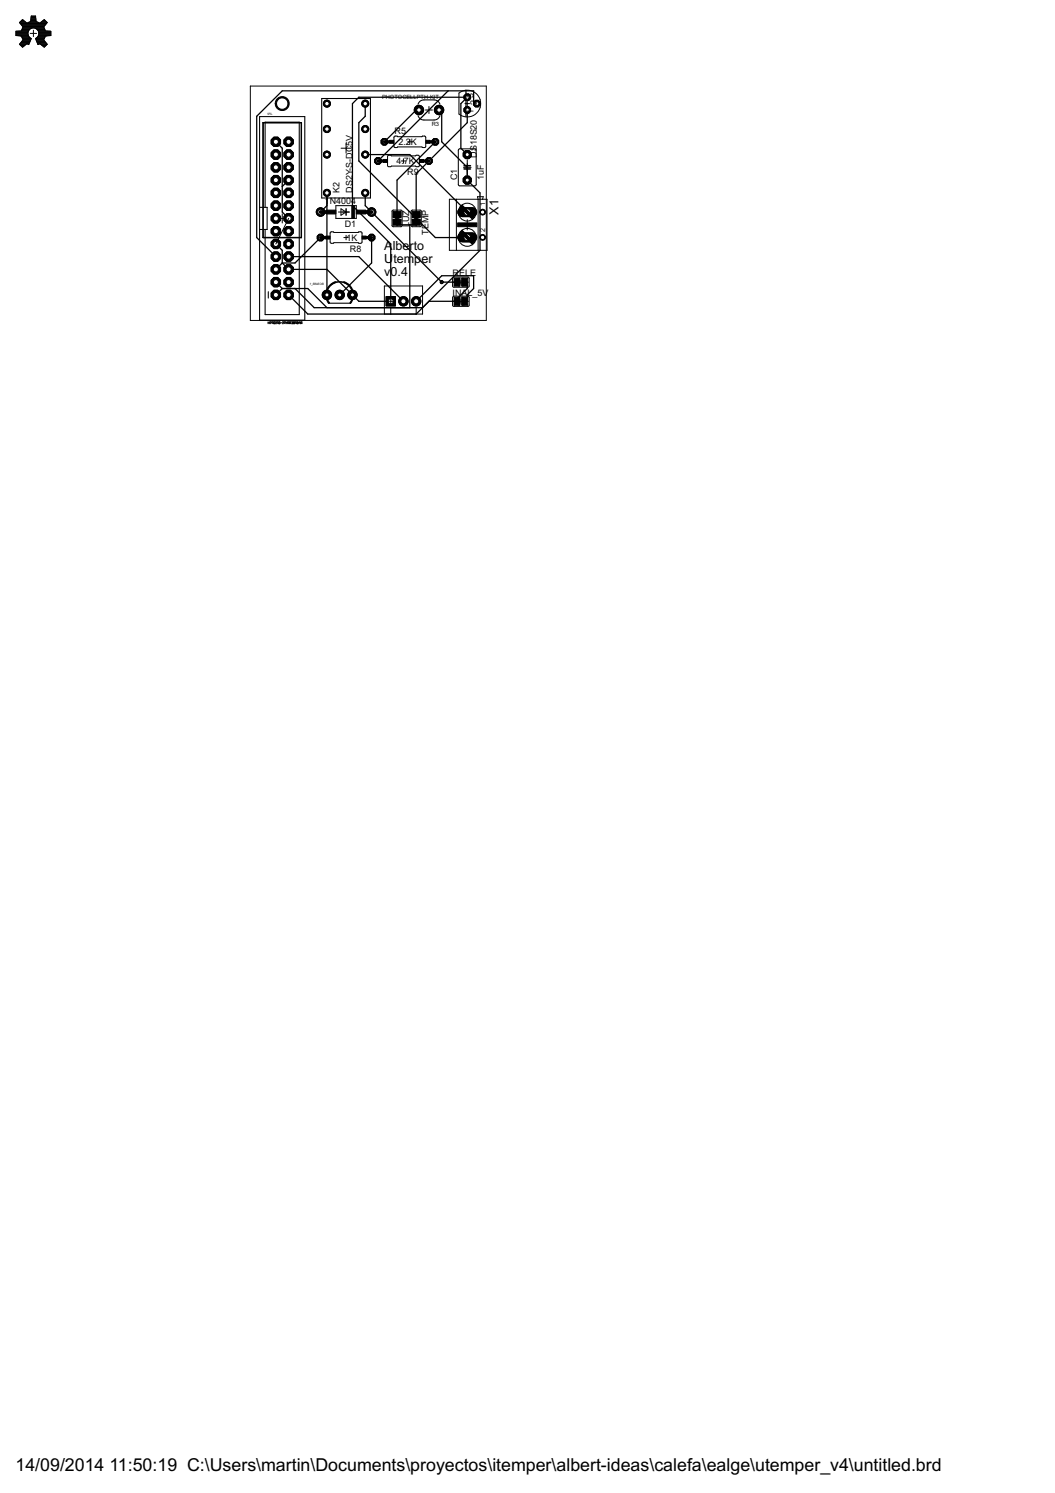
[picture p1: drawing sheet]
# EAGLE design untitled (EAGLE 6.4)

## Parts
BC548B_1  TRANSISTOR_NPNTO-92-AMMO  [TO-92-AMMO]
C1  1uF  C5/3.5  [C5B3.5]
D1  1N4004  [DO41-10]
DS18S20  18S20  [TO-92]
INAL_5V  SJ  [SJ]
JP1  M03POLAR  [MOLEX-1X3]
JP2  RASPBERRYPI-GPIOPTH  [2X13-SHROUDED]
K2  DS2Y-S-DC5V  [DS2Y]
LUZ  SJ  [SJ]
R3  PHOTOCELLPTH-KIT  [PHOTOCELL-KIT]
R5  2.2K  R-EU_0207/10  [0207/10]
R8  1K  R-EU_0207/10  [0207/10]
R9  4.7K  R-EU_0207/10  [0207/10]
RELE  SJ  [SJ]
TEMP  SJ  [SJ]
X1  AK500/2  [AK500/2]

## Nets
+3V3: JP2.1(3.3V) LUZ.2 TEMP.2
+5V: INAL_5V.1 JP2.2(5V) RELE.2
GND: BC548B_1.1(E) C1.2 DS18S20.3(GND) JP1.1 JP2.20(GND)
GPIO0: C1.1 JP2.3(SDA) R3.1
GPIO1: JP2.5(SCL) R8.2
GPIO4: DS18S20.2(DQ) JP2.7(GP4) R9.2
GPIO7: JP2.26(CE1)
GPIO8: JP2.24(CE0)
GPIO9: JP2.21(MISO)
GPIO10: JP2.19(MOSI)
GPIO11: JP2.23(SCLK)
GPIO14: JP1.2 JP2.8(TXO)
GPIO15: JP2.10(RXI)
GPIO17: JP2.11(GP17)
GPIO18: JP2.12(GP18#)
GPIO21: JP2.13(GP27)
GPIO22: JP2.15(GP22)
GPIO23: JP2.16(GP23)
GPIO24: JP2.18(GP24)
GPIO25: JP2.22(GP25)
N$1: BC548B_1.3(C) D1.A K2.16(1:-)
N$2: DS18S20.1(VDD) R9.1 TEMP.1
N$3: R3.2 R5.1
N$4: BC548B_1.2(B) R8.1
N$6: K2.8(2:S) X1.2
N$9: K2.4(2:P) X1.1
N$10: LUZ.1 R5.2
N$11: D1.C K2.1(1:+) RELE.1
N$14: INAL_5V.2 JP1.3
Unconnected: K2.6(2:O) K2.9(3:S) K2.11(3:O) K2.13(3:P)

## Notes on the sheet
- CONECTOR RASPBERRY PI
- RELE
- SENSOR TEMPERATURA
- FOTOCELULA
- INALAMBRICO

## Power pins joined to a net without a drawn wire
3.3V: JP2.17(3.3V)
5V: JP2.4(5V)
GND: JP2.6(GND) JP2.9(GND) JP2.14(GND) JP2.25(GND)

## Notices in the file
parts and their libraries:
SparkFun-Boards: Licensing: Creative Commons ShareAlike 4.0 International - https://creativecommons.org/licenses/by-sa/4.0
